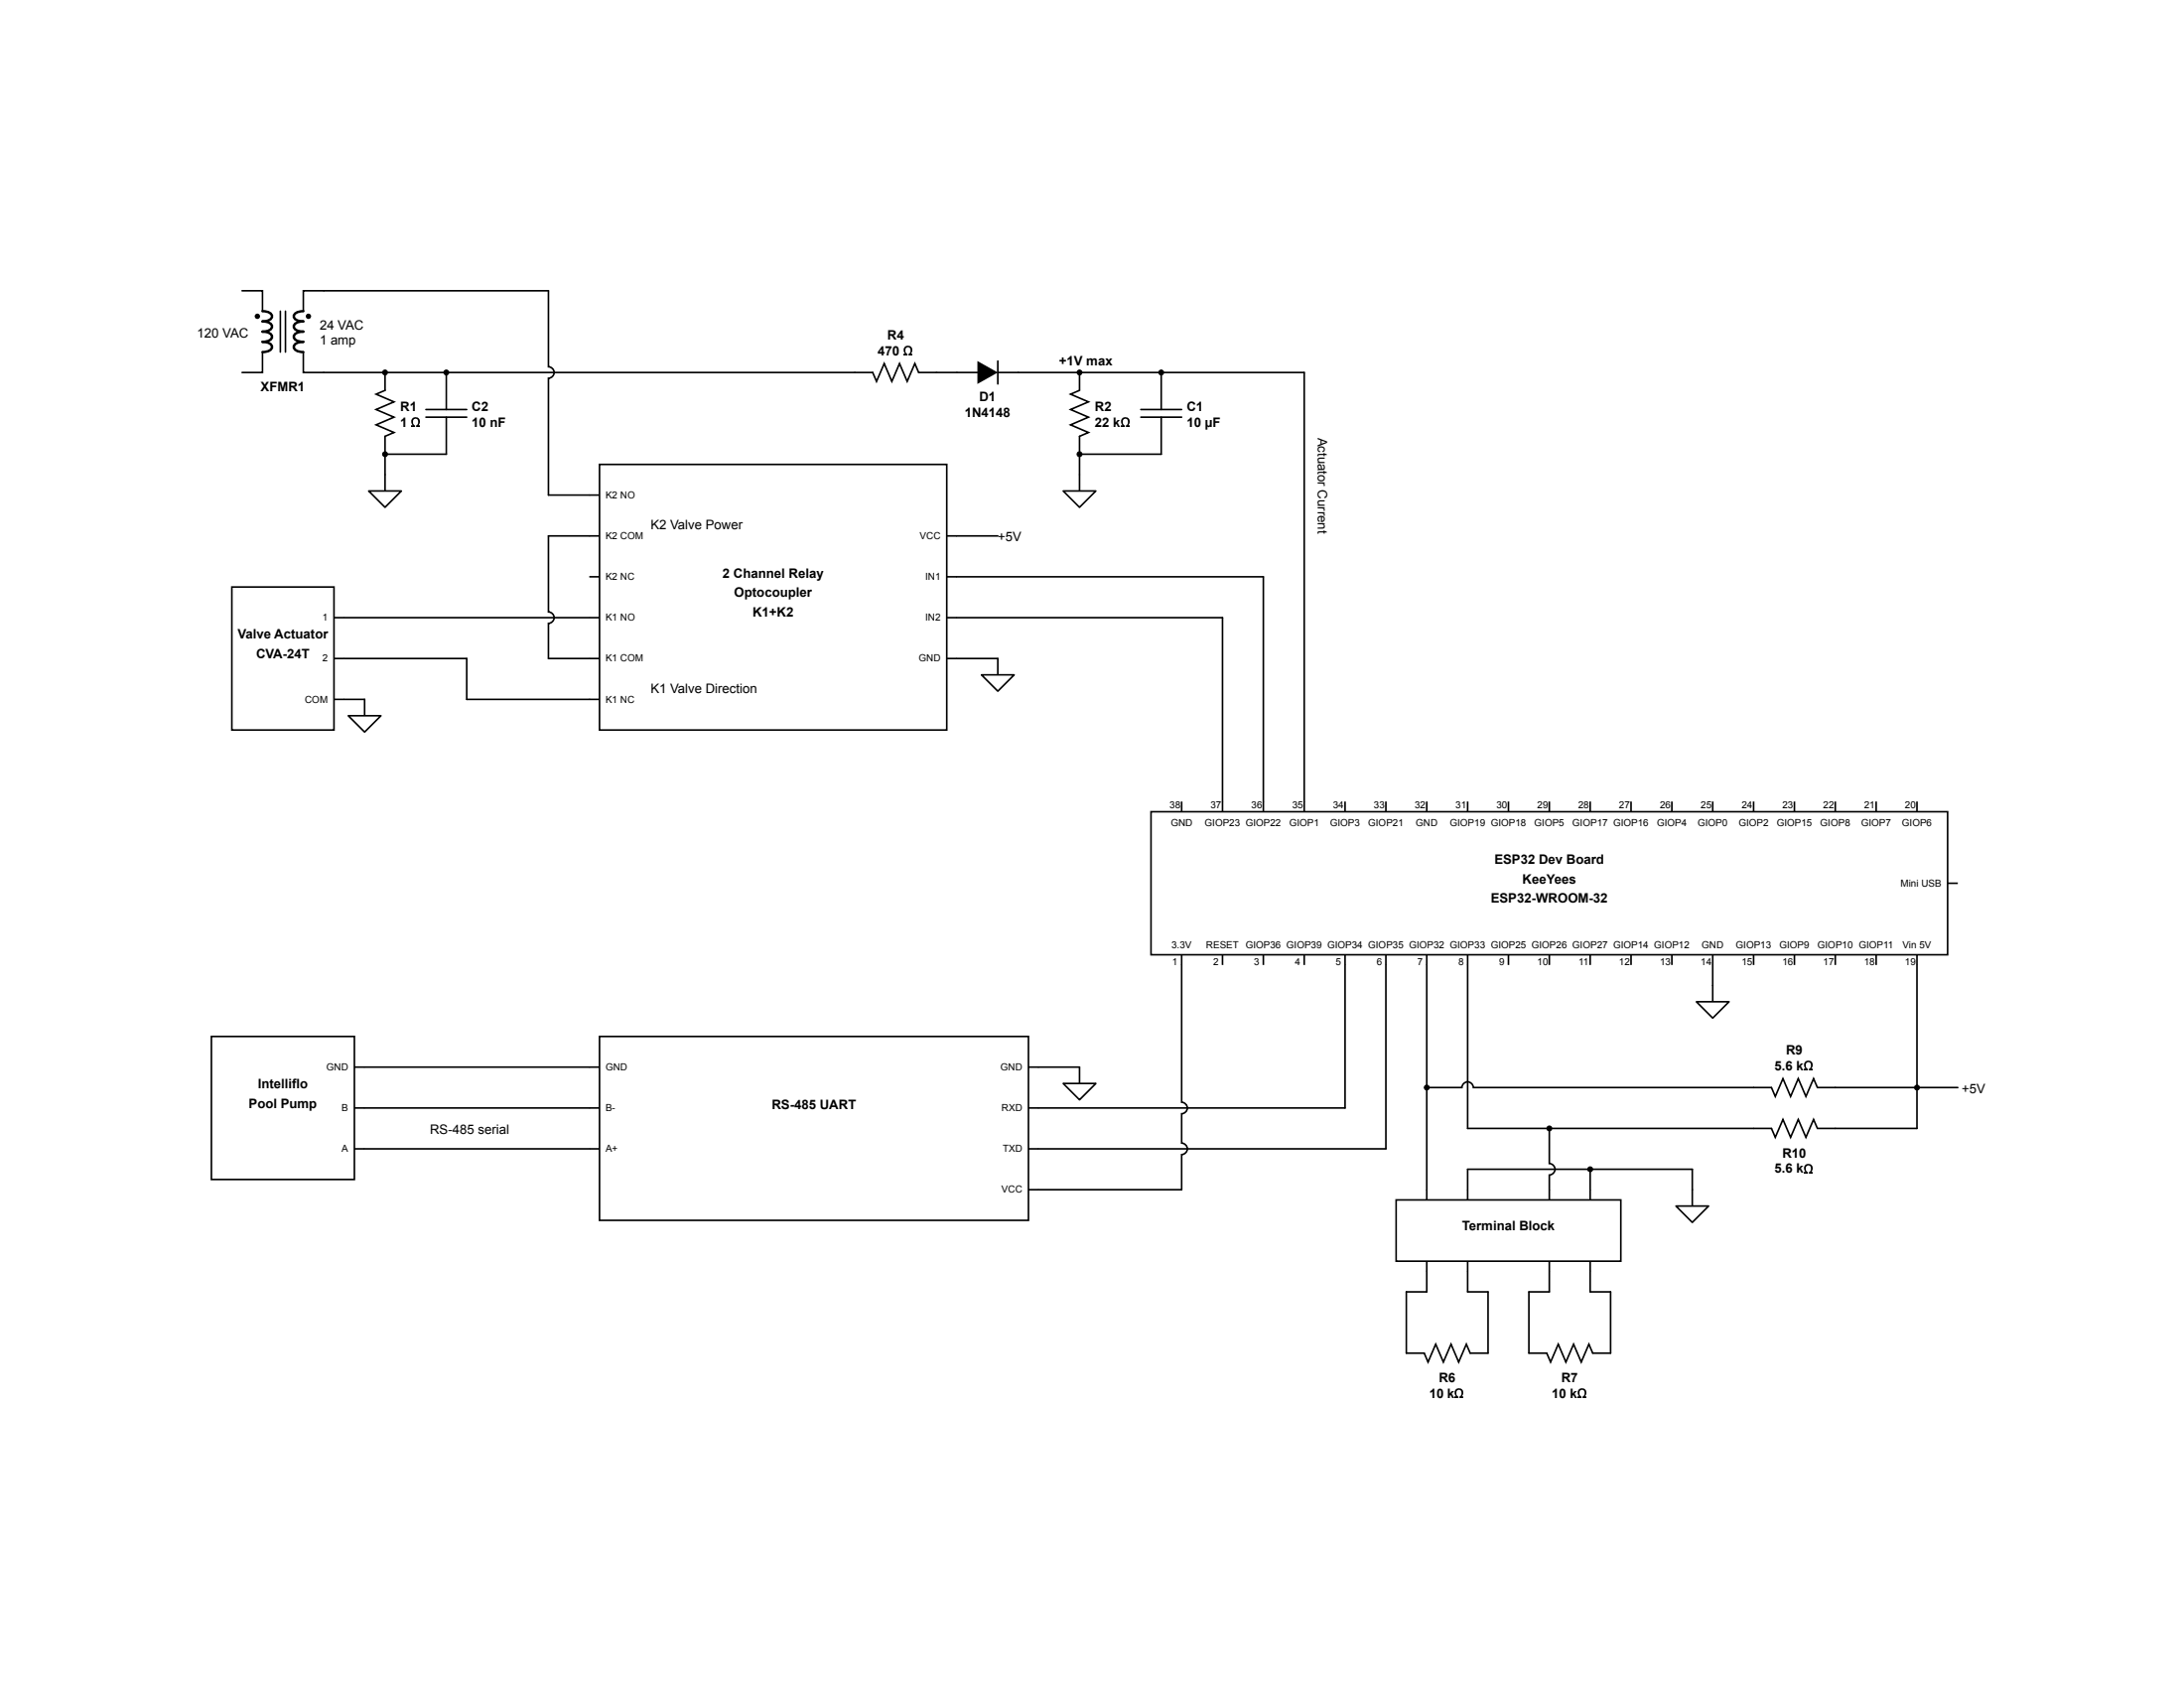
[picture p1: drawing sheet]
<svg xmlns="http://www.w3.org/2000/svg" width="279mm" height="216mm" viewBox="0 0 279 216" stroke-linecap="round" stroke-linejoin="round" font-family="sans-serif">
<g fill="none" stroke="#000" stroke-width=".21">
<path d="M147.3 103.8h101.9v18.3h-101.9zM151.2 102.5v1.3M156.4 102.5v1.3M161.6 102.5v1.3M166.8 102.5v1.3M172.1 102.5v1.3M177.3 102.5v1.3M182.5 102.5v1.3M187.8 102.5v1.3M193 102.5v1.3M198.2 102.5v1.3M203.4 102.5v1.3"/>
<path d="M208.7 102.5v1.3M213.9 102.5v1.3M219.1 102.5v1.3M224.3 102.5v1.3M229.6 102.5v1.3M234.8 102.5v1.3M240 102.5v1.3M245.2 102.5v1.3M249.2 113h1.3M151.2 122.1v1.3M156.4 122.1v1.3M161.6 122.1v1.3"/>
<path d="M166.8 122.1v1.3M172.1 122.1v1.3M177.3 122.1v1.3M182.5 122.1v1.3M187.8 122.1v1.3M193 122.1v1.3M198.2 122.1v1.3M203.4 122.1v1.3M208.7 122.1v1.3M213.9 122.1v1.3M219.1 122.1v1.3M224.3 122.1v1.3"/>
<path d="M229.6 122.1v1.3M234.8 122.1v1.3M240 122.1v1.3M245.2 122.1v1.3"/>
</g>
<path d="M76.7 59.4h44.4v34h-44.4z" fill="#fff"/>
<g fill="none" stroke="#000" stroke-width=".21">
<path d="M76.7 59.4h44.4v34h-44.4zM75.4 63.3h1.3M75.4 79h1.3M75.4 73.8h1.3M75.4 68.5h1.3M121.1 79h1.3M121.1 73.8h1.3M121.1 68.5h6.6M75.4 84.2h1.3M75.4 89.5h1.3M121.1 84.2h1.3M127.7 84.2v2.1"/>
<path d="M245.2 123.4v15.7"/>
</g>
<path d="M125.6 86.3h4.1l-2 2.1z" fill="#fff"/>
<g fill="none" stroke="#000" stroke-width=".21">
<path d="M31 37.2h2.6v2.6M35.9 39.8v5.2M36.5 39.8v5.2M70.2 37.2h-31.4v2.6M33.6 45v2.6h-2.6M38.8 45v2.6h2.6M49.3 47.6v2.3l-1.2 .5 2.3 1-2.3 1 2.3 1-2.3 .9 2.3 1-1.1 .5v2.3M49.3 60.7v2.1M70.2 63.3h5.2M75.4 68.5h-5.2v9.8a.73 .73 0 0 1 .7 .7 .73 .73 0 0 1-.7 .7v4.5h5.2M122.4 79h34v23.5M122.4 73.8h39.2v28.7"/>
<path d="M122.4 84.2h5.3M125.6 86.3h4.1l-2 2.1z"/>
</g>
<path d="M33.6 39.8l.6 .1 .4 .2 .2 .2v.3l-.2 .3-.4 .1-.6 .1 .6 .1 .4 .2 .2 .2v.3l-.2 .3-.4 .1-.6 .1 .6 .1 .4 .2 .2 .2v.3l-.2 .3-.4 .2h-.6l.6 .1 .4 .2 .2 .2v.3l-.2 .3-.4 .2h-.6M38.8 39.8l-.6 .1-.4 .2-.2 .2v.3l.2 .3 .4 .1 .6 .1-.6 .1-.4 .2-.2 .2v.3l.2 .3 .4 .1 .6 .1-.6 .1-.4 .2-.2 .2v.3l.2 .3 .4 .2h.6l-.6 .1-.4 .2-.2 .2v.3l.2 .3 .4 .2h.6" fill="none" stroke="#000" stroke-width=".31"/>
<g fill="#000">
<circle cx="32.9" cy="40.5" r=".34"/>
<circle cx="39.5" cy="40.5" r=".34"/>
</g>
<path d="M47.2 62.8h4.1l-2 2.1z" fill="#fff"/>
<path d="M70.2 37.2v9.7a.73 .73 0 0 1 .7 .7 .73 .73 0 0 1-.7 .8v14.9M122.4 47.6h2.6M127.7 47.6h2.6M127.7 46.2v2.9M138.1 47.6v2.3l-1.1 .5 2.2 1-2.2 1 2.2 1-2.2 .9 2.2 1-1.1 .5v2.3M166.8 47.6v54.9M47.2 62.8h4.1l-2 2.1zM138.1 60.7v2.1" fill="none" stroke="#000" stroke-width=".21"/>
<path d="M125 46.2l2.7 1.4-2.7 1.5z" fill="#000"/>
<path d="M136 62.8h4.2l-2.1 2.1z" fill="#fff"/>
<path d="M136 62.8h4.2l-2.1 2.1z" fill="none" stroke="#000" stroke-width=".21"/>
<path d="M29.7 75.1h13v18.3h-13z" fill="#fff"/>
<path d="M29.7 75.1h13v18.3h-13zM42.7 79h1.3M42.7 89.5h1.3M42.7 84.2h17v5.3h15.7M46.6 89.5v2" fill="none" stroke="#000" stroke-width=".21"/>
<path d="M44.6 91.5h4.1l-2.1 2.1z" fill="#fff"/>
<path d="M145.9 52.4h5.3M145.9 53.4h5.3M148.6 47.6v4.8M148.6 53.4v4.7h-10.5M44 89.5h2.6M44.6 91.5h4.1l-2.1 2.1z" fill="none" stroke="#000" stroke-width=".21"/>
<path d="M76.7 132.6h54.9v23.5h-54.9z" fill="#fff"/>
<path d="M75.4 136.5h1.3M76.7 132.6h54.9v23.5h-54.9zM131.6 136.5h6.5v2.1M75.4 141.7h1.3M75.4 146.9h1.3M131.6 141.7h1.3M131.6 146.9h1.3M131.6 152.2h1.3" fill="none" stroke="#000" stroke-width=".21"/>
<path d="M136 138.6h4.2l-2.1 2.1z" fill="#fff"/>
<path d="M41.4 47.6h70.2l.5 1.2 1-2.3 1 2.3 1-2.3 1 2.3 .9-2.3 .5 1.1h4.9M54.5 52.4h5.2M54.5 53.4h5.2M57.1 53.4v4.7h-7.8v2.6M57.1 47.6v4.8M130.3 47.6h36.5M138.1 58.1v2.6M136 138.6h4.2l-2.1 2.1zM151.2 123.4v17.6a.73 .73 0 0 1 .7 .7 .73 .73 0 0 1-.7 .7v3.8a.73 .73 0 0 1 .7 .7 .73 .73 0 0 1-.7 .8v4.5M172.1 123.4v18.3M177.3 123.4v23.5" fill="none" stroke="#000" stroke-width=".21"/>
<path d="M27 132.6h18.3v18.3h-18.3z" fill="#fff"/>
<path d="M27 132.6h18.3v18.3h-18.3zM45.3 136.5h30.1M45.3 146.9h30.1M45.3 141.7h30.1" fill="none" stroke="#000" stroke-width=".21"/>
<path d="M178.6 153.5h28.8v7.8h-28.8z" fill="#fff"/>
<path d="M178.6 153.5h28.8v7.8h-28.8zM182.5 152.2v1.3M187.8 152.2v1.3M198.2 152.2v1.3M216.5 149.6h-13.1v3.9M216.5 152.2v2.1M182.5 161.3v3.9h-2.6v7.9h2.3l.5 1.1 1-2.3 1 2.3 .9-2.3 1 2.3 1-2.3 .5 1.2h2.3v-7.9h-2.6v-3.9M198.2 161.3v3.9h-2.6v7.9h2.3l.5 1.1 .9-2.3 1 2.3 1-2.3 1 2.3 1-2.3 .5 1.2h2.2v-7.9h-2.6v-3.9" fill="none" stroke="#000" stroke-width=".21"/>
<path d="M214.4 154.3h4.2l-2.1 2z" fill="#fff"/>
<path d="M219.1 126v2.1M198.2 144.3v4.5a.73 .73 0 0 1 .7 .8 .73 .73 0 0 1-.7 .7v1.9M203.4 149.6h-15.6v2.6M214.4 154.3h4.2l-2.1 2zM216.5 149.6v2.6" fill="none" stroke="#000" stroke-width=".21"/>
<path d="M217 128.1h4.2l-2.1 2.1z" fill="#fff"/>
<path d="M44 79h31.4M182.5 139.1h4.5a.73 .73 0 0 1 .8-.7 .73 .73 0 0 1 .7 .7h38.1l.5 1.1 1-2.2 1 2.2 1-2.2 .9 2.2 1-2.2 .5 1.1h18M182.5 123.4v28.8M187.8 123.4v20.9h38.8l.5 1.2 1-2.3 1 2.3 1-2.3 .9 2.3 1-2.3 .5 1.1h12.7v-5.2M217 128.1h4.2l-2.1 2.1zM219.1 123.4v2.6M132.9 152.2h18.3M132.9 146.9h44.4M132.9 141.7h39.2" fill="none" stroke="#000" stroke-width=".21"/>
<g fill="#000">
<circle cx="49.3" cy="47.6" r=".31"/>
<circle cx="49.3" cy="58.1" r=".31"/>
<circle cx="57.1" cy="47.6" r=".31"/>
<circle cx="138.1" cy="47.6" r=".31"/>
<circle cx="138.1" cy="58.1" r=".31"/>
<circle cx="148.6" cy="47.6" r=".31"/>
<circle cx="182.5" cy="139.1" r=".31"/>
<circle cx="245.2" cy="139.1" r=".31"/>
<circle cx="198.2" cy="144.3" r=".31"/>
<circle cx="203.4" cy="149.6" r=".31"/>
</g>
<g fill="none" stroke="#000" stroke-width=".13">
<circle cx="49.3" cy="47.6" r=".31"/>
<circle cx="49.3" cy="58.1" r=".31"/>
<circle cx="57.1" cy="47.6" r=".31"/>
<circle cx="138.1" cy="47.6" r=".31"/>
<circle cx="138.1" cy="58.1" r=".31"/>
<circle cx="148.6" cy="47.6" r=".31"/>
<circle cx="182.5" cy="139.1" r=".31"/>
<circle cx="245.2" cy="139.1" r=".31"/>
<circle cx="198.2" cy="144.3" r=".31"/>
<circle cx="203.4" cy="149.6" r=".31"/>
</g>
<g font-size="1.7">
<text x="25.2" y="43.1">120 VAC</text>
<text x="40.9" y="42.1">24 VAC</text>
<text x="40.9" y="44.1">1 amp</text>
<text x="112.3" y="45.4">470</text>
<text x="113.5" y="43.4">R4</text>
<text x="135.5" y="46.8">+1V max</text>
<text x="33.4" y="50.1">XFMR1</text>
<text x="51.2" y="52.6">R1</text>
<text x="60.4" y="52.6">C2</text>
<text x="123.4" y="53.4">1N4148</text>
<text x="125.3" y="51.4">D1</text>
<text x="140.1" y="52.6">R2</text>
<text x="151.8" y="52.6">C1</text>
<text x="51.2" y="54.6">1</text>
<text x="60.4" y="54.6">10 nF</text>
<text x="140.1" y="54.6">22 k</text>
<text x="151.8" y="54.6">10 µF</text>
<text x="168.6" y="56" transform="rotate(90 168.6 56)">Actuator Current</text>
<text x="83.2" y="67.7">K2 Valve Power</text>
<text x="127.7" y="69.2">+5V</text>
<text x="92.4" y="73.9">2 Channel Relay</text>
<text x="93.9" y="76.4">Optocoupler</text>
<text x="30.4" y="81.7">Valve Actuator</text>
<text x="96.3" y="78.9">K1+K2</text>
<text x="32.8" y="84.2">CVA-24T</text>
<text x="83.2" y="88.6">K1 Valve Direction</text>
<text x="191.2" y="110.5">ESP32 Dev Board</text>
<text x="194.8" y="113">KeeYees</text>
<text x="190.7" y="115.5">ESP32-WROOM-32</text>
<text x="227" y="136.9">5.6 k</text>
<text x="228.5" y="134.9">R9</text>
<text x="31.8" y="141.7">Pool Pump</text>
<text x="33" y="139.2">Intelliflo</text>
<text x="98.7" y="141.8">RS-485 UART</text>
<text x="251" y="139.8">+5V</text>
<text x="55" y="145">RS-485 serial</text>
<text x="228" y="148">R10</text>
<text x="227" y="150.1">5.6 k</text>
<text x="187" y="157.4">Terminal Block</text>
<text x="182.8" y="178.8">10 k</text>
<text x="184.1" y="176.8">R6</text>
<text x="198.5" y="178.8">10 k</text>
<text x="199.7" y="176.8">R7</text>
</g>
<g font-size="1.3">
<text x="77.5" y="63.7">K2 NO</text>
<text x="77.5" y="69">K2 COM</text>
<text x="117.7" y="69">VCC</text>
<text x="77.5" y="74.2">K2 NC</text>
<text x="118.4" y="74.2">IN1</text>
<text x="41.2" y="79.4">1</text>
<text x="77.5" y="79.4">K1 NO</text>
<text x="118.4" y="79.4">IN2</text>
<text x="39" y="89.9">COM</text>
<text x="41.2" y="84.6">2</text>
<text x="77.5" y="84.6">K1 COM</text>
<text x="77.5" y="89.9">K1 NC</text>
<text x="117.5" y="84.6">GND</text>
<text x="149.6" y="103.4">38</text>
<text x="149.8" y="105.7">GND</text>
<text x="154.1" y="105.7">GIOP23 GIOP22</text>
<text x="154.9" y="103.4">37</text>
<text x="160.1" y="103.4">36</text>
<text x="164.9" y="105.7">GIOP1</text>
<text x="165.3" y="103.4">35</text>
<text x="170.2" y="105.7">GIOP3</text>
<text x="170.5" y="103.4">34</text>
<text x="175" y="105.7">GIOP21</text>
<text x="175.8" y="103.4">33</text>
<text x="181" y="103.4">32</text>
<text x="181.1" y="105.7">GND</text>
<text x="185.5" y="105.7">GIOP19 GIOP18</text>
<text x="186.2" y="103.4">31</text>
<text x="191.4" y="103.4">30</text>
<text x="196.3" y="105.7">GIOP5</text>
<text x="196.7" y="103.4">29</text>
<text x="201.2" y="105.7">GIOP17 GIOP16</text>
<text x="201.9" y="103.4">28</text>
<text x="207.1" y="103.4">27</text>
<text x="212" y="105.7">GIOP4</text>
<text x="212.3" y="103.4">26</text>
<text x="217.2" y="105.7">GIOP0</text>
<text x="217.6" y="103.4">25</text>
<text x="222.4" y="105.7">GIOP2</text>
<text x="222.8" y="103.4">24</text>
<text x="227.3" y="105.7">GIOP15</text>
<text x="228" y="103.4">23</text>
<text x="232.9" y="105.7">GIOP8</text>
<text x="233.3" y="103.4">22</text>
<text x="238.1" y="105.7">GIOP7</text>
<text x="238.5" y="103.4">21</text>
<text x="243.3" y="105.7">GIOP6</text>
<text x="243.7" y="103.4">20</text>
<text x="243.1" y="113.4">Mini USB</text>
<text x="149.9" y="121.3">3.3V</text>
<text x="150" y="123.4">1</text>
<text x="154.3" y="121.3">RESET GIOP36 GIOP39 GIOP34 GIOP35 GIOP32 GIOP33 GIOP25 GIOP26 GIOP27 GIOP14 GIOP12</text>
<text x="155.2" y="123.4">2</text>
<text x="160.4" y="123.4">3</text>
<text x="165.7" y="123.4">4</text>
<text x="170.9" y="123.4">5</text>
<text x="176.1" y="123.4">6</text>
<text x="181.3" y="123.4">7</text>
<text x="186.6" y="123.4">8</text>
<text x="191.8" y="123.4">9</text>
<text x="196.7" y="123.4">10</text>
<text x="201.9" y="123.4">11</text>
<text x="207.1" y="123.4">12</text>
<text x="212.3" y="123.4">13</text>
<text x="217.6" y="123.4">14</text>
<text x="217.7" y="121.3">GND</text>
<text x="222.1" y="121.3">GIOP13</text>
<text x="222.8" y="123.4">15</text>
<text x="227.6" y="121.3">GIOP9</text>
<text x="228" y="123.4">16</text>
<text x="232.5" y="121.3">GIOP10 GIOP11</text>
<text x="233.3" y="123.4">17</text>
<text x="238.5" y="123.4">18</text>
<text x="243.4" y="121.3">Vin 5V</text>
<text x="243.7" y="123.4">19</text>
<text x="41.8" y="136.9">GND</text>
<text x="77.5" y="136.9">GND</text>
<text x="128" y="136.9">GND</text>
<text x="43.7" y="142.1">B</text>
<text x="77.5" y="142.1">B-</text>
<text x="128.1" y="142.1">RXD</text>
<text x="43.7" y="147.4">A</text>
<text x="77.5" y="147.4">A+</text>
<text x="128.3" y="147.4">TXD</text>
<text x="128.1" y="152.6">VCC</text>
</g>
</svg>
